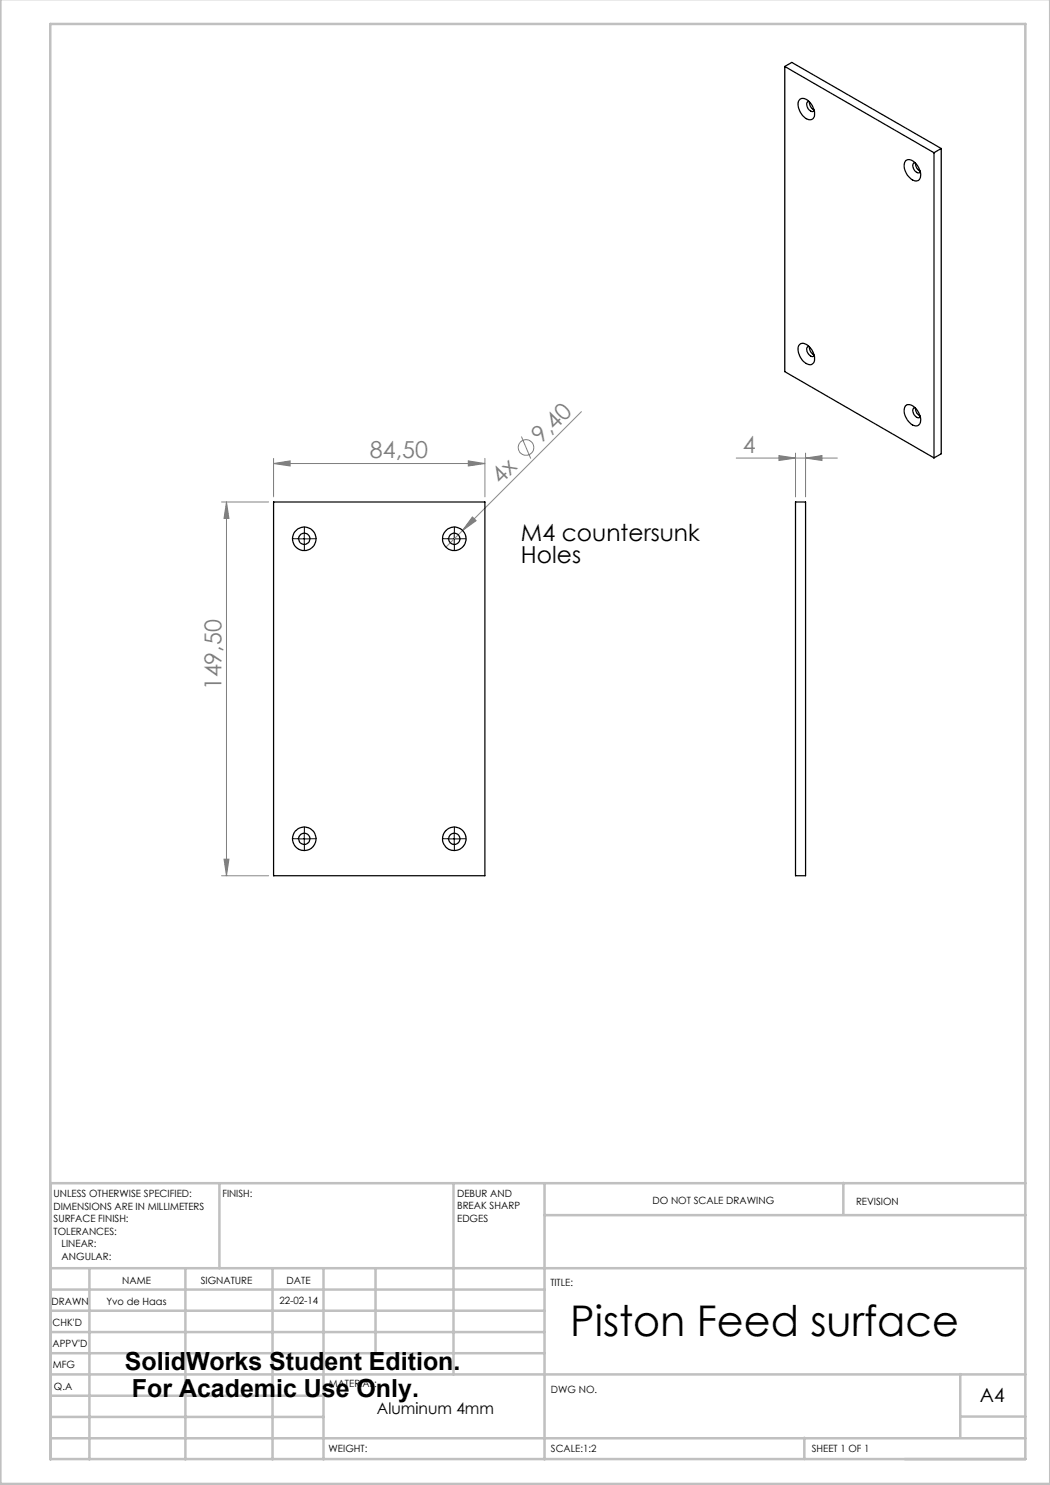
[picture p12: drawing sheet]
<svg xmlns="http://www.w3.org/2000/svg" width="210mm" height="297mm" viewBox="0 0 210 297" stroke-linecap="round" stroke-linejoin="round" font-family="sans-serif">
<g fill="none" stroke="#808080" stroke-width=".2">
<path d="M54.7 92.7l3.3-.5v1zM54.7 91.7v7.7M54.7 92.7h42.3M93.7 92.2l3.3 .5-3.3 .5zM97 91.7v7.7M104.3 87.3l1.9 4.4M116.3 82.3l-27.1 27.1M147.2 91.6h20.3M155.8 91.1l3.3 .5-3.3 .5zM159.1 90.6v8.8M161.1 91.6l3.3-.5v1zM161.1 90.6v8.8"/>
<path d="M44.3 100.4h9.4M45.3 100.4l.5 3.3h-1zM45.3 100.4v74.8M94.5 103.4l.7 .7-2.7 2zM44.3 175.2h9.4M44.8 171.8h1l-.5 3.4z"/>
<circle cx="105.2" cy="89.5" r="1.57"/>
</g>
<g fill="none" stroke="#000" stroke-width=".2" stroke-dasharray="15.2 1.3 1.3 1.3">
<path d="M59.6 107.7h-1.1M60.9 106.5v-1.1M60.9 109v1.1M62.1 107.7h1.1M89.6 107.7h-1.1M90.9 106.5v-1.1M90.9 109v1.1M92.1 107.7h1.1M59.6 167.7h-1.1M60.9 166.5v-1.1M60.9 169v1.1M62.1 167.7h1.1"/>
<path d="M89.6 167.7h-1.1M90.9 166.5v-1.1M90.9 169v1.1M92.1 167.7h1.1"/>
</g>
<path d="M59.6 107.8h2.5M60.9 106.5v2.5M89.6 107.8h2.5M90.8 106.5v2.5M59.6 167.8h2.5M60.9 166.5v2.5M89.6 167.8h2.5M90.8 166.5v2.5" fill="none" stroke="#000" stroke-width=".2"/>
<g fill="none" stroke="#c0c0c0" stroke-width=".5">
<path d="M.1 -.1v296.9h209.9v-296.9M10.1 4.8h195v287h-195zM43.9 236.6v17M90.7 236.6v38.3M108.9 236.6v55.3M168.7 236.6v6.3M205.1 236.6h-195v55.3M10.1 253.6h195M10.1 257.9h98.8M17.9 253.6v38.3M37.1 253.6v38.3M54.5 253.6v38.3"/>
<path d="M64.7 253.6v38.3M75.1 253.6v17M108.9 243h96.2M10.1 270.6h98.8M10.1 266.4h98.8M10.1 262.1h98.8M10.1 279.1h54.6M10.1 274.9h195M192.1 274.8v12.7M10.1 287.7h195M10.1 283.4h54.6M160.9 287.5v4.3"/>
<path d="M192.1 283.3h13"/>
</g>
<g fill="#808080">
<path d="M94.5 103.4l.7 .7-2.7 2z"/>
<path d="M93.7 92.2l3.3 .5-3.3 .5zM54.7 92.7l3.3-.5v1zM161.1 91.6l3.3-.5v1zM155.8 91.1l3.3 .5-3.3 .5z"/>
<path d="M45.3 100.4l.5 3.3h-1zM44.8 171.8h1l-.5 3.4z"/>
</g>
<g fill="none" stroke="#000" stroke-width=".25">
<path d="M157 13.3l1.4-.8 29.8 17.2M157 13.3l29.8 17.2M157 13.3v61l29.8 17.3M160 19.9a1.86 1.86 0 0 1 2.4 1.1 2.23 2.23 0 0 1 .1 2.8 2.06 2.06 0 0 1-2.4-1.4 2.34 2.34 0 0 1-.1-2.5zM161.8 20.3a.7 .7 0 0 0-.3 1.2 .88 .88 0 0 0 1.3 .6M161.9 20.4a1.66 1.66 0 0 0 .9 1.6M181.2 32.1a1.86 1.86 0 0 1 2.4 1.2 2.18 2.18 0 0 1 .1 2.8 2.08 2.08 0 0 1-2.4-1.4 2.31 2.31 0 0 1-.1-2.6zM183 32.5a.73 .73 0 0 0-.3 1.2 .97 .97 0 0 0 1.3 .8v-.1M183.1 32.6a1.86 1.86 0 0 0 .9 1.6M186.8 30.5v61.1M188.2 29.7l-1.4 .8M188.2 29.7v61.1l-1.4 .8"/>
<path d="M159.8 69a1.19 1.19 0 0 1 1.9 .2 3.3 3.3 0 0 1 1.1 3.3 1.09 1.09 0 0 1-1.8 0 3.1 3.1 0 0 1-1.2-3.5zM161.8 69.3a.7 .7 0 0 0-.3 1.2 .88 .88 0 0 0 1.3 .6M161.9 69.4a1.66 1.66 0 0 0 .9 1.6M181.2 81.1a1.86 1.86 0 0 1 2.4 1.2 2.13 2.13 0 0 1 .1 2.8 1.99 1.99 0 0 1-2.4-1.4 2.26 2.26 0 0 1-.1-2.6zM183 81.5a.73 .73 0 0 0-.3 1.2 .88 .88 0 0 0 1.3 .7M183.1 81.6a1.86 1.86 0 0 0 .9 1.6M54.7 100.4h42.3v74.8h-42.3zM159.1 100.4h2v74.8h-2z"/>
<circle cx="60.9" cy="107.7" r="2.36"/>
<circle cx="60.9" cy="107.8" r="1.13"/>
<circle cx="90.9" cy="107.8" r="2.35"/>
<circle cx="90.9" cy="107.8" r="1.12"/>
<circle cx="60.9" cy="167.7" r="1.12"/>
<circle cx="60.9" cy="167.7" r="2.36"/>
<circle cx="90.9" cy="167.8" r="2.35"/>
<circle cx="90.9" cy="167.8" r="1.11"/>
</g>
<text font-size="8.5" x="114" y="267.2">Piston Feed surface</text>
<g font-size="5">
<text x="25" y="273.9">SolidWorks Student Edition.</text>
<text x="26.4" y="279.4">For Academic Use Only.</text>
</g>
<g font-size="4.7" fill="#808080">
<text x="108.3" y="88.9" transform="rotate(-45 108.3 88.9)">9,40</text>
<text x="74" y="91.7">84,50</text>
<text x="148.6" y="90.6">4</text>
<text x="100.2" y="96.9" transform="rotate(-45 100.2 96.9)">4x</text>
<text x="44.3" y="138.1" transform="rotate(-90 44.3 138.1)">149,50</text>
</g>
<g font-size="4.7">
<text x="104.2" y="108.1">M4 countersunk</text>
<text x="104.2" y="112.6">Holes</text>
</g>
<text font-size="3.9" x="196" y="280.4">A4</text>
<text font-size="3.2" x="75.4" y="282.8">Aluminum 4mm</text>
<g font-size="2">
<text x="10.7" y="239.5">UNLESS OTHERWISE SPECIFIED:</text>
<text x="44.5" y="239.5">FINISH:</text>
<text x="91.4" y="239.4">DEBUR AND</text>
<text x="10.7" y="242">DIMENSIONS ARE IN MILLIMETERS</text>
<text x="10.7" y="244.5">SURFACE FINISH:</text>
<text x="91.4" y="241.9">BREAK SHARP</text>
<text x="91.4" y="244.4">EDGES</text>
<text x="130.5" y="240.8">DO NOT SCALE DRAWING</text>
<text x="171.2" y="241">REVISION</text>
<text x="10.7" y="247">TOLERANCES:</text>
<text x="12.3" y="249.5">LINEAR:</text>
<text x="12.3" y="252">ANGULAR:</text>
<text x="24.4" y="256.9">NAME</text>
<text x="40.1" y="256.8">SIGNATURE</text>
<text x="57.3" y="256.8">DATE</text>
<text x="110.1" y="257.1">TITLE:</text>
<text x="10.3" y="260.9">DRAWN</text>
<text x="21.3" y="261">Yvo de Haas</text>
<text x="55.9" y="260.8">22-02-14</text>
<text x="10.5" y="269.3">APPV'D</text>
<text x="10.5" y="265.2">CHK'D</text>
<text x="10.6" y="273.6">MFG</text>
<text x="10.8" y="278">Q.A</text>
<text x="65.8" y="277.4">MATERIAL:</text>
<text x="110.2" y="278.5">DWG NO.</text>
<text x="65.7" y="290.4">WEIGHT:</text>
<text x="110.2" y="290.5">SCALE:1:2</text>
<text x="162.4" y="290.4">SHEET 1 OF 1</text>
</g>
</svg>
